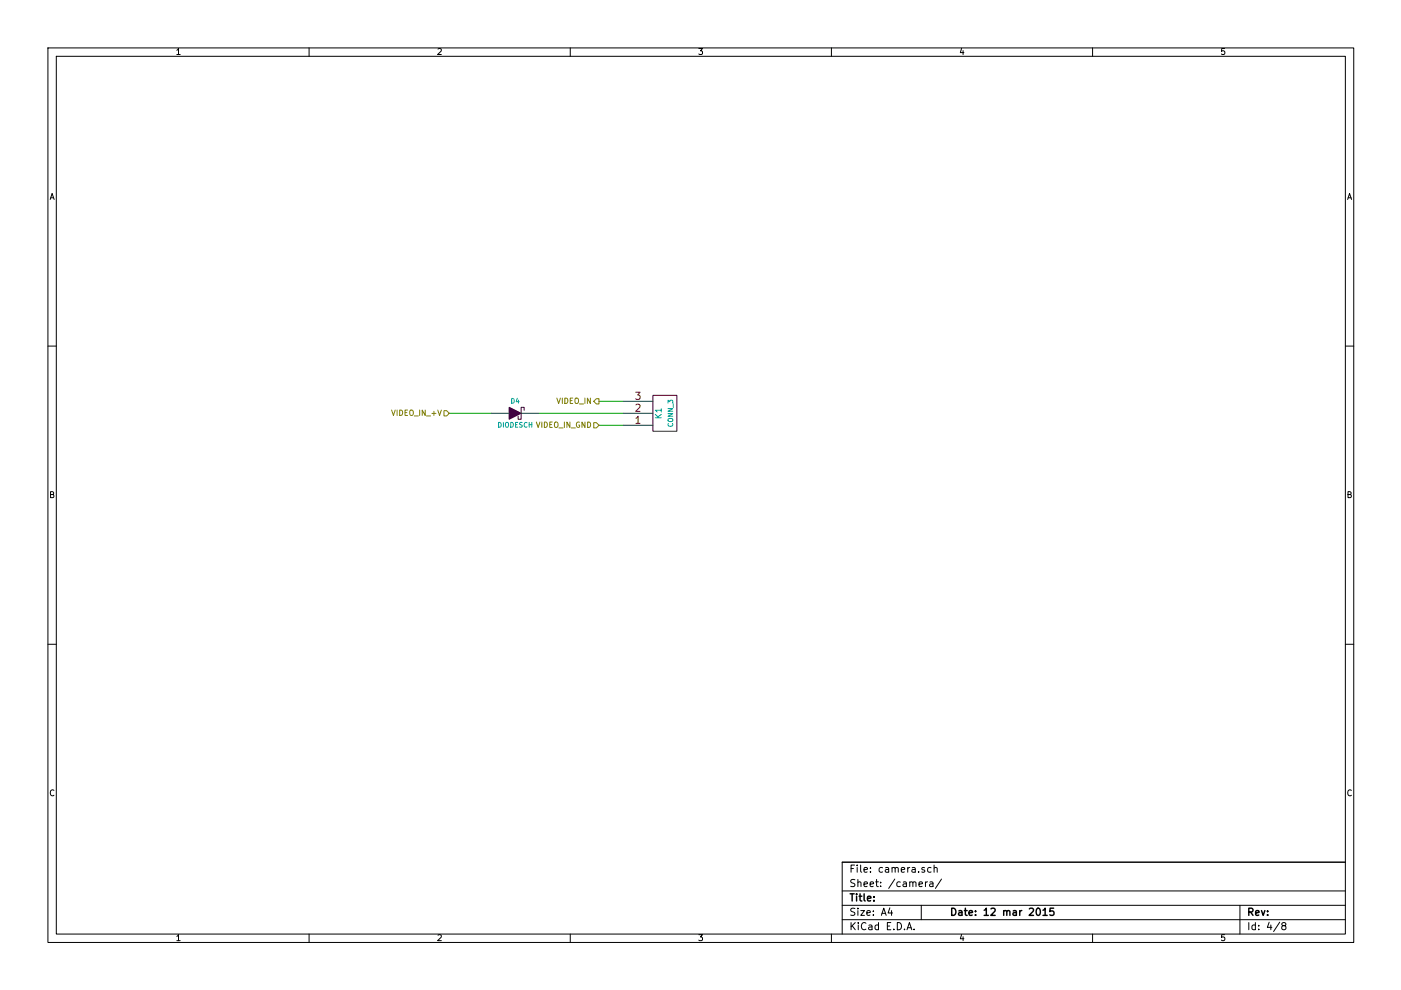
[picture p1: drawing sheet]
EESchema Schematic File Version 2  date Thu 12 Mar 2015 15:44:15 GMT
LIBS:lm358
LIBS:conn_6
LIBS:conn_5
LIBS:conn_3
LIBS:conn_2
LIBS:conn_20
LIBS:si501
LIBS:stm32f405rgt6
LIBS:power
LIBS:device
LIBS:transistors
LIBS:conn
LIBS:linear
LIBS:regul
LIBS:74xx
LIBS:cmos4000
LIBS:adc-dac
LIBS:memory
LIBS:xilinx
LIBS:special
LIBS:microcontrollers
LIBS:dsp
LIBS:microchip
LIBS:analog_switches
LIBS:motorola
LIBS:texas
LIBS:intel
LIBS:audio
LIBS:interface
LIBS:digital-audio
LIBS:philips
LIBS:display
LIBS:cypress
LIBS:siliconi
LIBS:opto
LIBS:atmel
LIBS:contrib
LIBS:valves
LIBS:adg704
LIBS:bd9g101g
LIBS:dac084s085
LIBS:fms6141
LIBS:ld39015mxxr
LIBS:mcp6562
LIBS:opa830
LIBS:si8642
LIBS:tlv3501
LIBS:74lvc1g86
LIBS:R0link
LIBS:osd-cache
EELAYER 25  0
EELAYER END
$Descr A4 11700 8267
encoding utf-8
Sheet 4 8
Title ""
Date "12 mar 2015"
Rev ""
Comp ""
Comment1 ""
Comment2 ""
Comment3 ""
Comment4 ""
$EndDescr
Wire Wire Line
	4100 3450 3750 3450
Wire Wire Line
	5200 3550 5000 3550
Wire Wire Line
	5200 3350 5000 3350
Wire Wire Line
	4500 3450 5200 3450
$Comp
L DIODESCH D4
U 1 1
P 4300 3450
F 0 "D4" H 4300 3550 40  0000 C CNN
F 1 "DIODESCH" H 4300 3350 40  0000 C CNN
	1    4300 3450
	1    0    0    -1  
$EndComp
Text HLabel 5000 3350 0    45   Output ~ 0
VIDEO_IN
Text HLabel 5000 3550 0    45   Input ~ 0
VIDEO_IN_GND
Text HLabel 3750 3450 0    45   Input ~ 0
VIDEO_IN_+V
$Comp
L CONN_3 K1
U 1 1
P 5550 3450
F 0 "K1" V 5500 3450 50  0000 C CNN
F 1 "CONN_3" V 5600 3450 40  0000 C CNN
	1    5550 3450
	1    0    0    1   
$EndComp
$EndSCHEMATC
